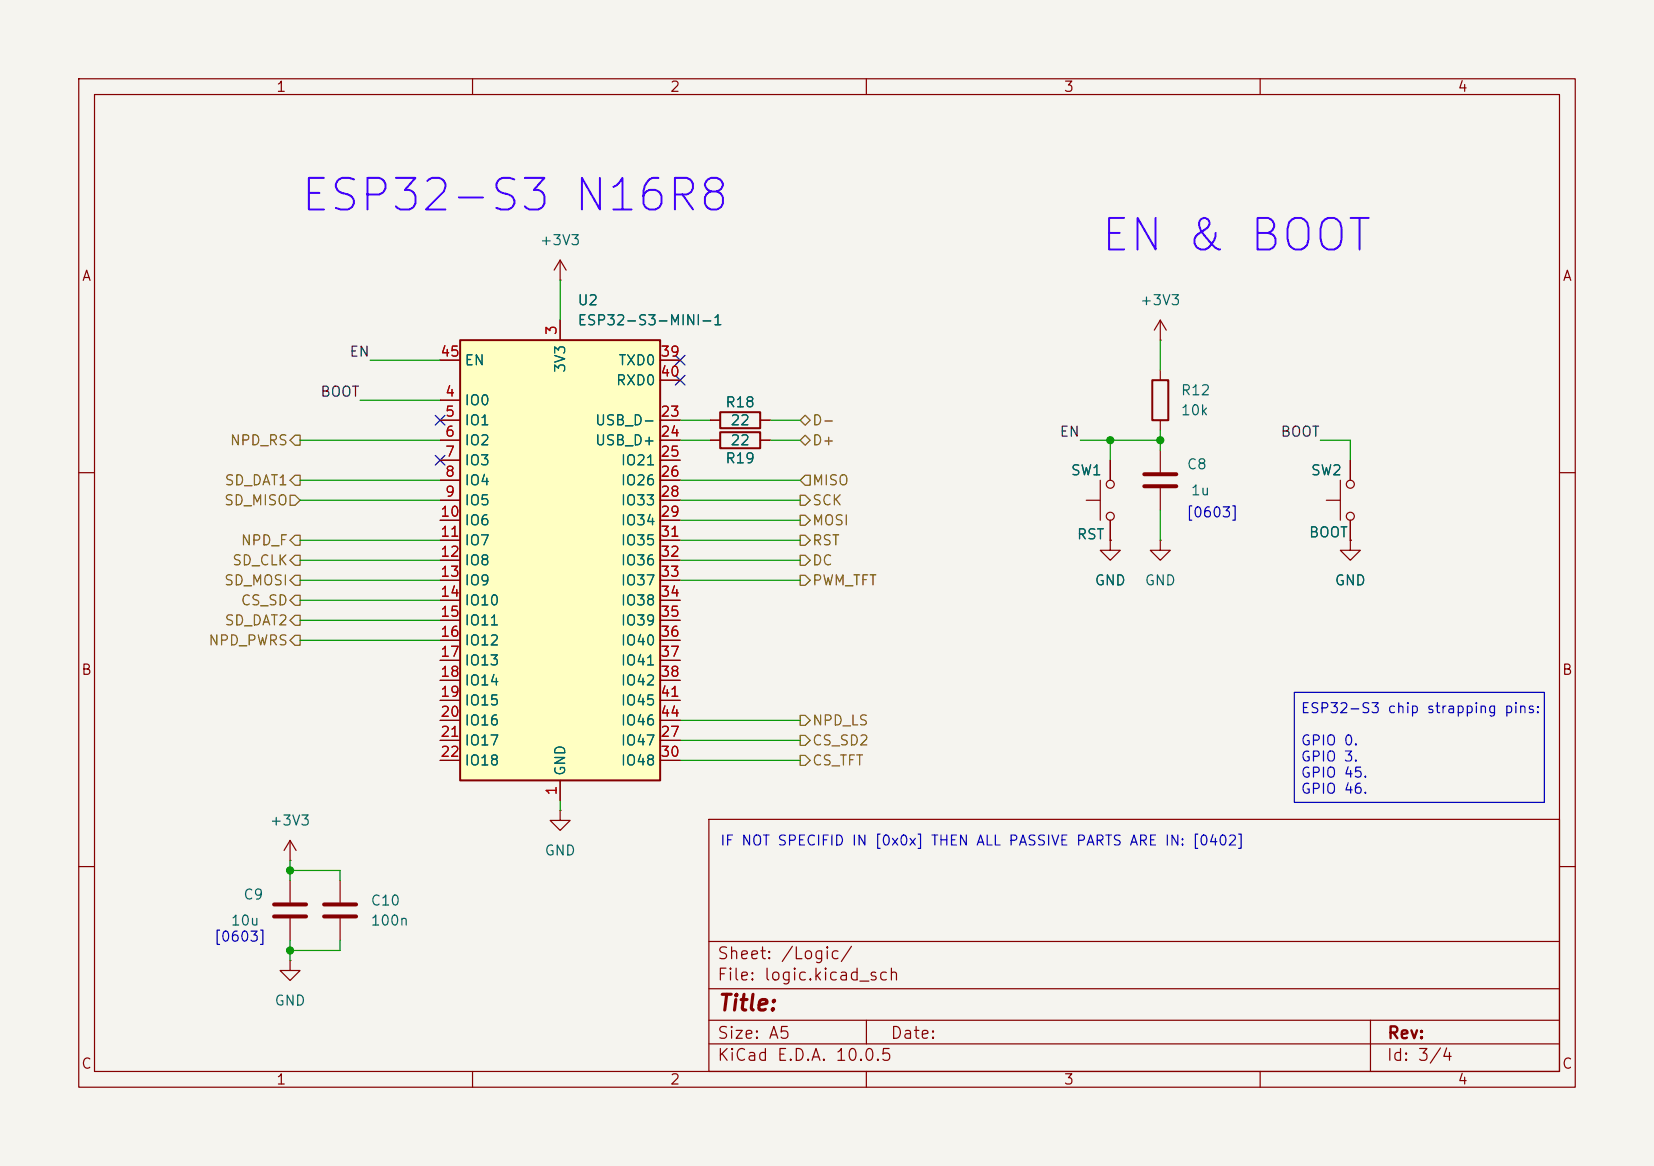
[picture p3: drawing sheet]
<svg xmlns="http://www.w3.org/2000/svg" width="210mm" height="148mm" viewBox="0 0 210 148" stroke-linecap="round" stroke-linejoin="round" font-family="sans-serif">
<path d="M0 0h210v148h-210z" fill="#f5f4ef" stroke="#f5f4ef" stroke-width=".13"/>
<g fill="none" stroke="#840000" stroke-width=".15">
<path d="M10 10h190v128h-190zM12 12h186v124h-186zM60 10v2M110 10v2M160 10v2M71.1 35.6h.1M71.1 33l-.7 1.3M71.1 33l.8 1.3M71.1 33v2.6M90.2 55.9h1.2M90.2 53.3h1.2M96.5 55.9h1.3"/>
<path d="M96.5 53.3h1.3M147.3 43.2h.1M147.3 40.6l-.7 1.3M147.3 40.6l.8 1.3M147.3 40.6v2.6M147.3 47v1.3M147.3 53.3v1.3M171.4 58.4v2.6M10 60h2M147.3 68.6v1.3h1.3l-1.3 1.2-1.3-1.2h1.3M147.3 68.6h.1M168.4 63.5h1.8"/>
<path d="M170.2 61v5M171.4 68.6v1.3h1.3l-1.3 1.2-1.2-1.2h1.2M171.4 68.6h.1M171.4 66v2.6M198 60h2M10 110h2M36.8 109.2h.1M36.8 106.7l-.7 1.3M36.8 106.7l.8 1.3M36.8 106.7v2.5M36.8 111.8v2.8M36.8 116.6v2.8"/>
<path d="M43.2 111.8v2.8M43.2 116.6v2.8M71.1 102.9v1.2h1.3l-1.3 1.3-1.3-1.3h1.3M71.1 102.9h.1M90 104h108v32h-108zM90 119.5h108M198 110h2M36.8 121.9v1.3h1.3l-1.3 1.3-1.2-1.3h1.2M36.8 121.9h.1M60 136v2M90 132.5h108M90 129.5h108"/>
<path d="M90 125.5h108M110 136v2M110 129.5v3M160 136v2M174 129.5v6.5"/>
<circle cx="171.5" cy="61.5" r=".51"/>
<circle cx="171.5" cy="65.5" r=".51"/>
</g>
<path d="M91.4 54.9h5.1v2h-5.1zM91.4 52.3h5.1v2.1h-5.1zM146.3 48.3h2v5h-2z" fill="none" stroke="#840000" stroke-width=".25"/>
<path d="M34.8 114.8h4.1M34.8 116.3h4.1M41.1 114.8h4.1M41.1 116.3h4.1" fill="none" stroke="#840000" stroke-width=".51"/>
<path d="M58.4 43.2h25.4v55.9h-25.4z" fill="#ffffc2"/>
<path d="M58.4 43.2h25.4v55.9h-25.4z" fill="none" stroke="#840000" stroke-width=".25"/>
<g fill="none" stroke="#840000" stroke-width=".15">
<path d="M55.9 50.8h2.5M55.9 53.3h2.5M55.9 55.9h2.5M55.9 58.4h2.5M55.9 45.7h2.5M71.1 40.6v2.6M83.8 53.3h2.6M83.8 55.9h2.6M83.8 58.4h2.6M83.8 45.7h2.6M83.8 48.3h2.6M90.2 53.3h1.2"/>
<path d="M90.2 55.9h1.2M96.5 53.3h1.3M96.5 55.9h1.3M141 58.4v2.6M147.3 57.2v2.7M171.4 58.4v2.6M55.9 61h2.5M55.9 63.5h2.5M55.9 66h2.5M55.9 68.6h2.5M55.9 71.1h2.5M55.9 73.7h2.5"/>
<path d="M55.9 76.2h2.5M55.9 78.7h2.5M83.8 61h2.6M83.8 63.5h2.6M83.8 66h2.6M83.8 68.6h2.6M83.8 71.1h2.6M83.8 73.7h2.6M83.8 76.2h2.6M83.8 78.7h2.6M137.9 63.5h1.8M139.7 61v5"/>
<path d="M141 68.6v1.3h1.2l-1.2 1.2-1.3-1.2h1.3M141 68.6h.1M141 66v2.6M147.3 62v2.8M171.4 68.6h.1M171.4 66v2.6M55.9 81.3h2.5M55.9 83.8h2.5M55.9 86.4h2.5M55.9 88.9h2.5M55.9 91.4h2.5M55.9 94h2.5"/>
<path d="M55.9 96.5h2.5M71.1 99.1v2.5M83.8 81.3h2.6M83.8 83.8h2.6M83.8 86.4h2.6M83.8 88.9h2.6M83.8 91.4h2.6M83.8 94h2.6M83.8 96.5h2.6"/>
<circle cx="141" cy="61.5" r=".51"/>
<circle cx="141" cy="65.5" r=".51"/>
</g>
<path d="M145.3 60.2h4.1M145.3 61.7h4.1" fill="none" stroke="#840000" stroke-width=".51"/>
<g fill="none" stroke="#725600" stroke-width=".15">
<path d="M37.5 55.2h.6v1.3h-.6l-.7-.6zM101.6 53.3l.6-.6 .7 .6-.7 .7zM101.6 55.9l.6-.7 .7 .7-.7 .6zM36.8 71.1l.7-.6h.6v1.3h-.6zM36.8 73.7l.7-.7h.6v1.3h-.6zM36.8 62.9h.7l.6 .6-.6 .6h-.7zM37.5 78.1h.6v1.3h-.6l-.7-.7zM37.5 75.6h.6v1.2h-.6l-.7-.6zM37.5 60.3h.6v1.3h-.6l-.7-.6zM37.5 67.9h.6v1.3h-.6l-.7-.6zM101.6 67.9h.6l.7 .7-.7 .6h-.6zM101.6 70.5h.6l.7 .6-.7 .7h-.6z"/>
<path d="M101.6 73h.6l.7 .7-.7 .6h-.6zM101.6 61l.6-.7h.7v1.3h-.7zM101.6 65.4h.6l.7 .6-.7 .7h-.6zM101.6 62.9h.6l.7 .6-.7 .6h-.6zM37.5 80.6h.6v1.3h-.6l-.7-.6zM101.6 95.9h.6l.7 .6-.7 .7h-.6zM101.6 90.8h.6l.7 .6-.7 .7h-.6zM101.6 93.3h.6l.7 .7-.7 .6h-.6z"/>
</g>
<g fill="none" stroke="#009600" stroke-width=".15">
<path d="M71.1 35.6v5M38.1 55.9h17.8M45.7 50.8h10.2M47 45.7h8.9M86.4 55.9h3.8M86.4 53.3h3.8M97.8 55.9h3.8M97.8 53.3h3.8M137.2 55.9h10.1M141 55.9v2.5M147.3 43.2v3.8M147.3 54.6v2.6"/>
<path d="M167.6 55.9h3.8v2.5M38.1 61h17.8M38.1 63.5h17.8M38.1 73.7h17.8M38.1 78.7h17.8M38.1 76.2h17.8M38.1 71.1h17.8M38.1 68.6h17.8M86.4 61h15.2M86.4 63.5h15.2M86.4 73.7h15.2M86.4 71.1h15.2"/>
<path d="M86.4 68.6h15.2M86.4 66h15.2M147.3 64.8v3.8M38.1 81.3h17.8M86.4 91.4h15.2M86.4 96.5h15.2M86.4 94h15.2M36.8 109.2v2.6M36.8 119.4v2.5M36.8 110.5h6.4v1.3M43.2 119.4v1.3h-6.4M71.1 101.6v1.3"/>
</g>
<path d="M55.3 57.8l1.2 1.2M55.3 52.7l1.2 1.2M56.5 57.8l-1.2 1.2M56.5 52.7l-1.2 1.2M85.8 45.1l1.2 1.2M85.8 47.7l1.2 1.2M87 45.1l-1.2 1.2M87 47.7l-1.2 1.2" fill="none" stroke="#000084" stroke-width=".15"/>
<path d="M164.3 87.9h31.8v14h-31.8z" fill="none" stroke="#0000c2" stroke-width=".15"/>
<g fill="#009600" stroke="#009600" stroke-width=".13">
<circle cx="141" cy="55.9" r=".46"/>
<circle cx="147.3" cy="55.9" r=".46"/>
<circle cx="36.8" cy="120.7" r=".46"/>
<circle cx="36.8" cy="110.5" r=".46"/>
</g>
<g font-size="4" fill="#4000ff">
<text x="37.9" y="27.8">ESP32-S3 N16R8</text>
<text x="139.5" y="32.9">EN &amp; BOOT</text>
</g>
<text font-size="2" fill="#840000" x="91" y="128.8">Title:</text>
<g font-size="1.5" fill="#840000">
<text x="91" y="124.8">File: logic.kicad_sch</text>
<text x="91" y="122.1">Sheet: /Logic/</text>
<text x="91" y="135">KiCad E.D.A. 10.0.5</text>
<text x="91" y="132.2">Size: A5</text>
<text x="113" y="132.2">Date:</text>
<text x="176" y="135">Id: 3/4</text>
<text x="176.1" y="132.2">Rev:</text>
</g>
<g font-size="1.3" fill="#840000">
<text x="35" y="12">1</text>
<text x="85" y="12">2</text>
<text x="135" y="12">3</text>
<text x="185" y="12">4</text>
<text x="10.3" y="36">A</text>
<text x="198.3" y="36">A</text>
<text x="10.2" y="86">B</text>
<text x="198.2" y="86">B</text>
<text x="10.2" y="136">C</text>
<text x="35" y="138">1</text>
<text x="85" y="138">2</text>
<text x="135" y="138">3</text>
<text x="185" y="138">4</text>
<text x="198.2" y="136">C</text>
</g>
<g font-size="1.3" fill="#006464">
<text x="68.5" y="31.4">+3V3</text>
<text x="73.2" y="39.1">U2</text>
<text x="73.2" y="41.6">ESP32-S3-MINI-1</text>
<text x="144.7" y="39.1">+3V3</text>
<text x="58.9" y="46.7">EN</text>
<text x="72.1" y="47.4" transform="rotate(-90 72.1 47.4)">3V3</text>
<text x="78.4" y="46.7">TXD0</text>
<text x="58.9" y="51.8">IO0</text>
<text x="78.1" y="49.2">RXD0</text>
<text x="92" y="52">R18</text>
<text x="149.8" y="50.5">R12</text>
<text x="149.8" y="53">10k</text>
<text x="58.9" y="54.3">IO1</text>
<text x="58.9" y="56.8">IO2</text>
<text x="58.9" y="59.4">IO3</text>
<text x="75.5" y="54.3">USB_D-</text>
<text x="75.5" y="56.8">USB_D+</text>
<text x="78.7" y="59.4">IO21</text>
<text x="92" y="59.1">R19</text>
<text x="92.6" y="56.8">22</text>
<text x="92.6" y="54.3">22</text>
<text x="150.6" y="59.9">C8</text>
<text x="58.9" y="61.9">IO4</text>
<text x="58.9" y="64.5">IO5</text>
<text x="78.7" y="61.9">IO26</text>
<text x="78.7" y="64.5">IO33</text>
<text x="135.9" y="60.7">SW1</text>
<text x="151.1" y="63.2">1u</text>
<text x="166.4" y="60.7">SW2</text>
<text x="58.9" y="67">IO6</text>
<text x="58.9" y="69.5">IO7</text>
<text x="78.7" y="67">IO34</text>
<text x="78.7" y="69.5">IO35</text>
<text x="136.6" y="68.8">RST</text>
<text x="166.1" y="68.5">BOOT</text>
<text x="58.9" y="72.1">IO8</text>
<text x="58.9" y="74.6">IO9</text>
<text x="58.9" y="77.2">IO10</text>
<text x="78.7" y="72.1">IO36</text>
<text x="78.7" y="74.6">IO37</text>
<text x="78.7" y="77.2">IO38</text>
<text x="138.9" y="74.6">GND</text>
<text x="145.3" y="74.6">GND</text>
<text x="169.4" y="74.6">GND</text>
<text x="58.9" y="79.7">IO11</text>
<text x="58.9" y="82.2">IO12</text>
<text x="78.7" y="79.7">IO39</text>
<text x="78.7" y="82.2">IO40</text>
<text x="58.9" y="84.8">IO13</text>
<text x="58.9" y="87.3">IO14</text>
<text x="58.9" y="89.9">IO15</text>
<text x="78.7" y="84.8">IO41</text>
<text x="78.7" y="87.3">IO42</text>
<text x="78.7" y="89.9">IO45</text>
<text x="58.9" y="92.4">IO16</text>
<text x="58.9" y="94.9">IO17</text>
<text x="78.7" y="94.9">IO47</text>
<text x="78.7" y="92.4">IO46</text>
<text x="58.9" y="97.5">IO18</text>
<text x="72.1" y="98.6" transform="rotate(-90 72.1 98.6)">GND</text>
<text x="78.7" y="97.5">IO48</text>
<text x="34.2" y="105.1">+3V3</text>
<text x="69.1" y="108.9">GND</text>
<text x="29.2" y="117.8">10u</text>
<text x="30.8" y="114.5">C9</text>
<text x="47" y="115.3">C10</text>
<text x="47" y="117.8">100n</text>
<text x="34.8" y="128">GND</text>
</g>
<g font-size="1.3" fill="#0f0f0f">
<text x="44.3" y="45.6">EN</text>
<text x="40.6" y="50.7">BOOT</text>
<text x="134.5" y="55.8">EN</text>
<text x="162.5" y="55.8">BOOT</text>
</g>
<g font-size="1.3" fill="#a90000">
<text x="55.8" y="45.6">45</text>
<text x="71" y="42.6" transform="rotate(-90 71 42.6)">3</text>
<text x="83.8" y="45.6">39</text>
<text x="56.4" y="50.7">4</text>
<text x="56.4" y="53.2">5</text>
<text x="83.8" y="53.2">23</text>
<text x="83.8" y="48.1">40</text>
<text x="56.4" y="55.7">6</text>
<text x="56.4" y="58.3">7</text>
<text x="83.8" y="55.7">24</text>
<text x="83.8" y="58.3">25</text>
<text x="55.8" y="65.9">10</text>
<text x="56.4" y="60.8">8</text>
<text x="56.4" y="63.4">9</text>
<text x="83.8" y="60.8">26</text>
<text x="83.8" y="63.4">28</text>
<text x="83.8" y="65.9">29</text>
<text x="55.8" y="68.4">11</text>
<text x="55.8" y="71">12</text>
<text x="83.8" y="68.4">31</text>
<text x="83.8" y="71">32</text>
<text x="55.8" y="73.5">13</text>
<text x="55.8" y="76.1">14</text>
<text x="83.8" y="73.5">33</text>
<text x="83.8" y="76.1">34</text>
<text x="55.8" y="78.6">15</text>
<text x="55.8" y="81.1">16</text>
<text x="55.8" y="83.7">17</text>
<text x="83.8" y="78.6">35</text>
<text x="83.8" y="81.1">36</text>
<text x="83.8" y="83.7">37</text>
<text x="55.8" y="86.2">18</text>
<text x="55.8" y="88.8">19</text>
<text x="83.8" y="86.2">38</text>
<text x="83.8" y="88.8">41</text>
<text x="55.8" y="91.3">20</text>
<text x="55.8" y="93.8">21</text>
<text x="83.8" y="93.8">27</text>
<text x="83.8" y="91.3">44</text>
<text x="55.8" y="96.4">22</text>
<text x="71" y="101.1" transform="rotate(-90 71 101.1)">1</text>
<text x="83.8" y="96.4">30</text>
</g>
<g font-size="1.3" fill="#725600">
<text x="29.1" y="56.8">NPD_RS</text>
<text x="103" y="54.3">D-</text>
<text x="103" y="56.8">D+</text>
<text x="28.4" y="64.5">SD_MISO</text>
<text x="28.4" y="61.9">SD_DAT1</text>
<text x="103" y="61.9">MISO</text>
<text x="103" y="64.5">SCK</text>
<text x="30.5" y="69.5">NPD_F</text>
<text x="103" y="69.5">RST</text>
<text x="103" y="67">MOSI</text>
<text x="28.4" y="74.6">SD_MOSI</text>
<text x="29.4" y="72.1">SD_CLK</text>
<text x="30.5" y="77.2">CS_SD</text>
<text x="103" y="72.1">DC</text>
<text x="103" y="74.6">PWM_TFT</text>
<text x="26.4" y="82.2">NPD_PWRS</text>
<text x="28.4" y="79.7">SD_DAT2</text>
<text x="103" y="92.4">NPD_LS</text>
<text x="103" y="94.9">CS_SD2</text>
<text x="103" y="97.5">CS_TFT</text>
</g>
<g font-size="1.3" fill="#0000c2">
<text x="150.5" y="66">[0603]</text>
<text x="165.1" y="90.9">ESP32-S3 chip strapping pins:</text>
<text x="165.1" y="94.9">GPIO 0.</text>
<text x="165.1" y="97">GPIO 3.</text>
<text x="165.1" y="99">GPIO 45.</text>
<text x="165.1" y="101.1">GPIO 46.</text>
<text x="91.4" y="107.6">IF NOT SPECIFID IN [0x0x] THEN ALL PASSIVE PARTS ARE IN: [0402]</text>
<text x="27.1" y="119.8">[0603]</text>
</g>
</svg>
